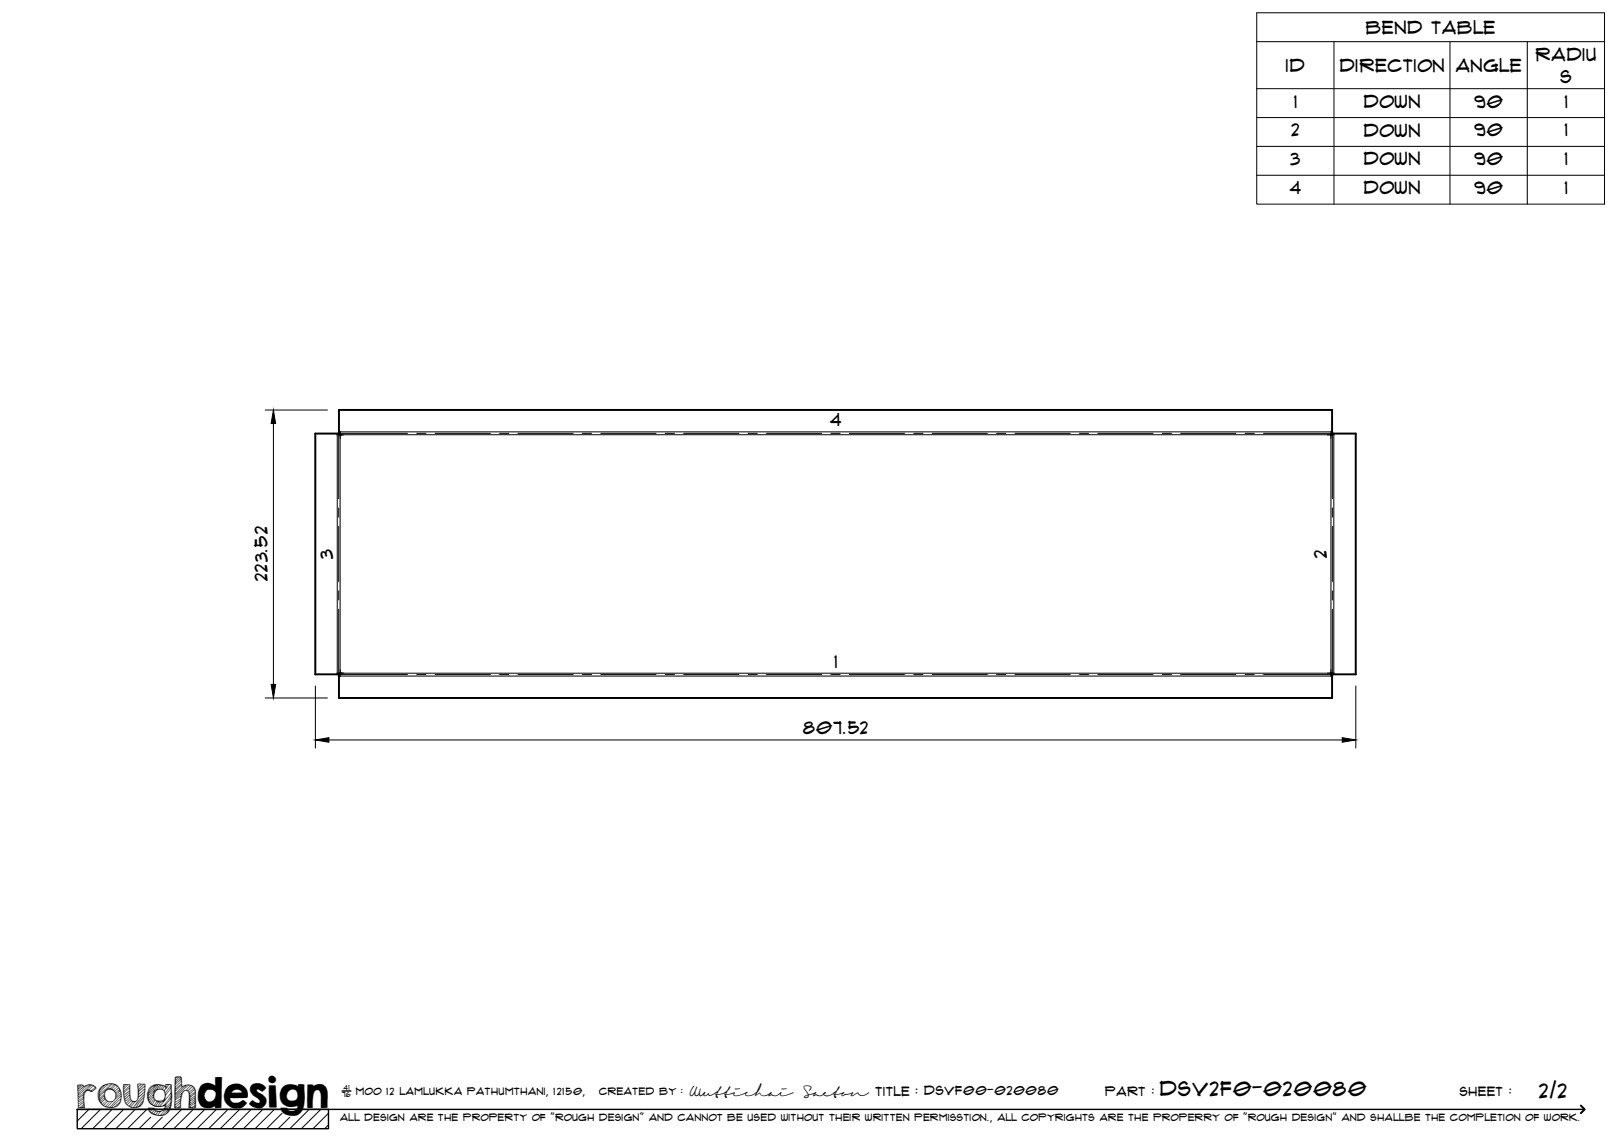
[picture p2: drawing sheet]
<svg xmlns="http://www.w3.org/2000/svg" width="420mm" height="297mm" viewBox="0 0 420 297" stroke-linecap="round" stroke-linejoin="round" font-family="sans-serif">
<!-- layer: Visible -->
<g fill="#000">
<circle cx="88" cy="112.5" r=".25"/>
<circle cx="344.3" cy="112.5" r=".25"/>
<circle cx="88" cy="174.2" r=".25"/>
<circle cx="344.3" cy="174.2" r=".25"/>
</g>
<path d="M88 112.5l-.7-.3h-5.7v62.3h5.8l.6-.4M88 112.5l-.3-.6v-5.8h256.9v5.8l-.3 .6M344.3 112.5l.7-.3h5.8v62.3h-5.8l-.7-.4M88 174.2l-.3 .6v5.8h256.9v-5.8l-.3-.6" fill="none" stroke="#000" stroke-width=".51"/>
<!-- layer: Bend Center -->
<g fill="none" stroke="#000" stroke-width=".26">
<path d="M87.6 112.3v16.7M87.8 112.1h17.6M107.8 112.1h2.4M112.6 112.1h14.3M129.2 112.1h2.4M134 112.1h14.3M150.7 112.1h2.4M155.4 112.1h14.3M172.1 112.1h2.4M176.9 112.1h14.3M193.5 112.1h2.4M198.3 112.1h14.3"/>
<path d="M215 112.1h2.4M219.7 112.1h14.3M236.4 112.1h2.4M241.2 112.1h14.3M257.8 112.1h2.4M262.6 112.1h14.3M279.3 112.1h2.3M284 112.1h14.3M300.7 112.1h2.4M305.5 112.1h14.2M322.1 112.1h2.4M326.9 112.1h17.7"/>
<path d="M344.7 112.3v16.7M87.6 131.4v2.4M87.6 136.2v14.3M344.7 131.4v2.4M344.7 136.2v14.3M87.6 152.9v2.3M87.6 157.6v16.8M344.7 152.9v2.3M344.7 157.6v16.8M87.8 174.5h17.6M107.8 174.5h2.4M112.6 174.5h14.3"/>
<path d="M129.2 174.5h2.4M134 174.5h14.3M150.7 174.5h2.4M155.4 174.5h14.3M172.1 174.5h2.4M176.9 174.5h14.3M193.5 174.5h2.4M198.3 174.5h14.3M215 174.5h2.4M219.7 174.5h14.3M236.4 174.5h2.4M241.2 174.5h14.3"/>
<path d="M257.8 174.5h2.4M262.6 174.5h14.3M279.3 174.5h2.3M284 174.5h14.3M300.7 174.5h2.4M305.5 174.5h14.2M322.1 174.5h2.4M326.9 174.5h17.7"/>
</g>
<!-- layer: Visible Narrow -->
<path d="M87.2 112.2v62.3M87.7 111.7h256.9M88 112.5v61.6M88 112.5h256.3M344.3 112.5v61.6M345.1 112.2v62.3M87.7 174.9h256.9M88 174.2h256.3" fill="none" stroke="#000" stroke-width=".26"/>
<!-- layer: TitleBlock -->
<path d="M20 287h65v5h-65zM20 287h390M88.5 282.3h2.3" fill="none" stroke="#000" stroke-width=".36"/>
<path d="M409 286.1l1 .9-1 1" fill="none" stroke="#000" stroke-width=".51"/>
<g fill="none" stroke="#000" stroke-width=".26">
<path d="M23 287l-3 3.1M26 287l-5 5M29 287l-5 5M32 287l-5 5M35 287l-5 5M38 287l-5 5M39 289.1l-3 2.9M42 289.1l-3 2.9M47 287l-5 5M50 287l-5 5M53 287l-5 5M56 287l-5 5"/>
<path d="M59 287l-5 5M62 287l-5 5M65 287l-5 5M68 287l-5 5M71 287l-5 5M73 288l-4 4M75 289.1l-3 2.9M80 287l-5 5M83 287l-5 5M85 288l-4 4M85 291l-1 1"/>
</g>
<!-- layer: Smart Centers -->
<path d="M87.1 112.5h1.8M88 111.6v1.8M343.4 112.5h1.8M344.3 111.6v1.8M87.1 174.2h1.8M88 173.3v1.8M343.4 174.2h1.8M344.3 173.3v1.8" fill="none" stroke="#000" stroke-width=".26"/>
<!-- layer: FD_Dimensions -->
<path d="M68.6 106.1h16.1M70.7 109.6v67.5M81.6 177.5v16.1M350.8 177.5v16.1M68.6 180.6h16.1M85.1 191.5h262.2" fill="none" stroke="#000" stroke-width=".26"/>
<path d="M70.7 106.1l.6 3.5h-1.2zM70.1 177.1h1.2l-.6 3.5zM81.6 191.5l3.5-.6v1.2zM347.3 190.9l3.5 .6-3.5 .6z" fill="#000" stroke="#000" stroke-width=".26"/>
<!-- layer: Bend Tables -->
<path d="M325.1 3.3h90v49.5h-90zM325.1 10.8h90M345.1 10.8v42M375.1 10.8v42M395.1 10.8v42M325.1 23h90M325.1 30.4h90M325.1 37.9h90M325.1 45.3h90" fill="none" stroke="#000" stroke-width=".26"/>
<text font-size="9.7" x="19.9" y="286.8">roughdesign</text>
<g font-size="5.3">
<text x="300.1" y="283.6">DSV2F0-020080</text>
<text x="398.2" y="284">2/2</text>
</g>
<g font-size="4.6">
<text x="353.5" y="8.7">Bend Table</text>
<text x="397.3" y="15.7">Radiu</text>
<text x="332.8" y="18.6">ID</text>
<text x="346.6" y="18.5">Direction</text>
<text x="376.7" y="18.6">Angle</text>
<text x="403.7" y="21.5">s</text>
<text x="334.8" y="27.8">1</text>
<text x="352.8" y="27.9">Down</text>
<text x="381.5" y="27.8">90</text>
<text x="404.8" y="27.8">1</text>
<text x="334.1" y="35.3">2</text>
<text x="352.8" y="35.3">Down</text>
<text x="381.5" y="35.3">90</text>
<text x="404.8" y="35.3">1</text>
<text x="333.9" y="42.8">3</text>
<text x="352.8" y="42.8">Down</text>
<text x="381.5" y="42.8">90</text>
<text x="404.8" y="42.8">1</text>
<text x="333.7" y="50.3">4</text>
<text x="352.8" y="50.3">Down</text>
<text x="381.5" y="50.3">90</text>
<text x="404.8" y="50.3">1</text>
<text x="214.8" y="110.3">4</text>
<text x="86.1" y="144.6" transform="rotate(-90 86.1 144.6)">3</text>
<text x="343.2" y="144.3" transform="rotate(-90 343.2 144.3)">2</text>
<text x="69.2" y="150.4" transform="rotate(-90 69.2 150.4)">223.52</text>
<text x="215.9" y="172.7">1</text>
<text x="207.8" y="190">807.52</text>
</g>
<g font-size="3.4">
<text x="178.3" y="283.5">Wuttichai</text>
<text x="208.1" y="283.5">Saeton title : DSVF00-020080</text>
</g>
<g font-size="3.3">
<text x="286" y="283.5">Part :</text>
<text x="377.7" y="283.5">sheet :</text>
</g>
<g font-size="2.7">
<text x="92.1" y="283.3">moo 12 Lamlukka pathumthani, 12150,</text>
<text x="155" y="283.3">created by :</text>
</g>
<text font-size="2.6" x="88" y="290.1">all design are the property of &quot;rough design&quot; and cannot be used without their written permisstion., all copyrights are the properry of &quot;rough design&quot; and shallbe the completion of work.</text>
<g font-size="1.9">
<text x="88.5" y="283.9">76</text>
<text x="88.9" y="282.1">41</text>
</g>
</svg>
